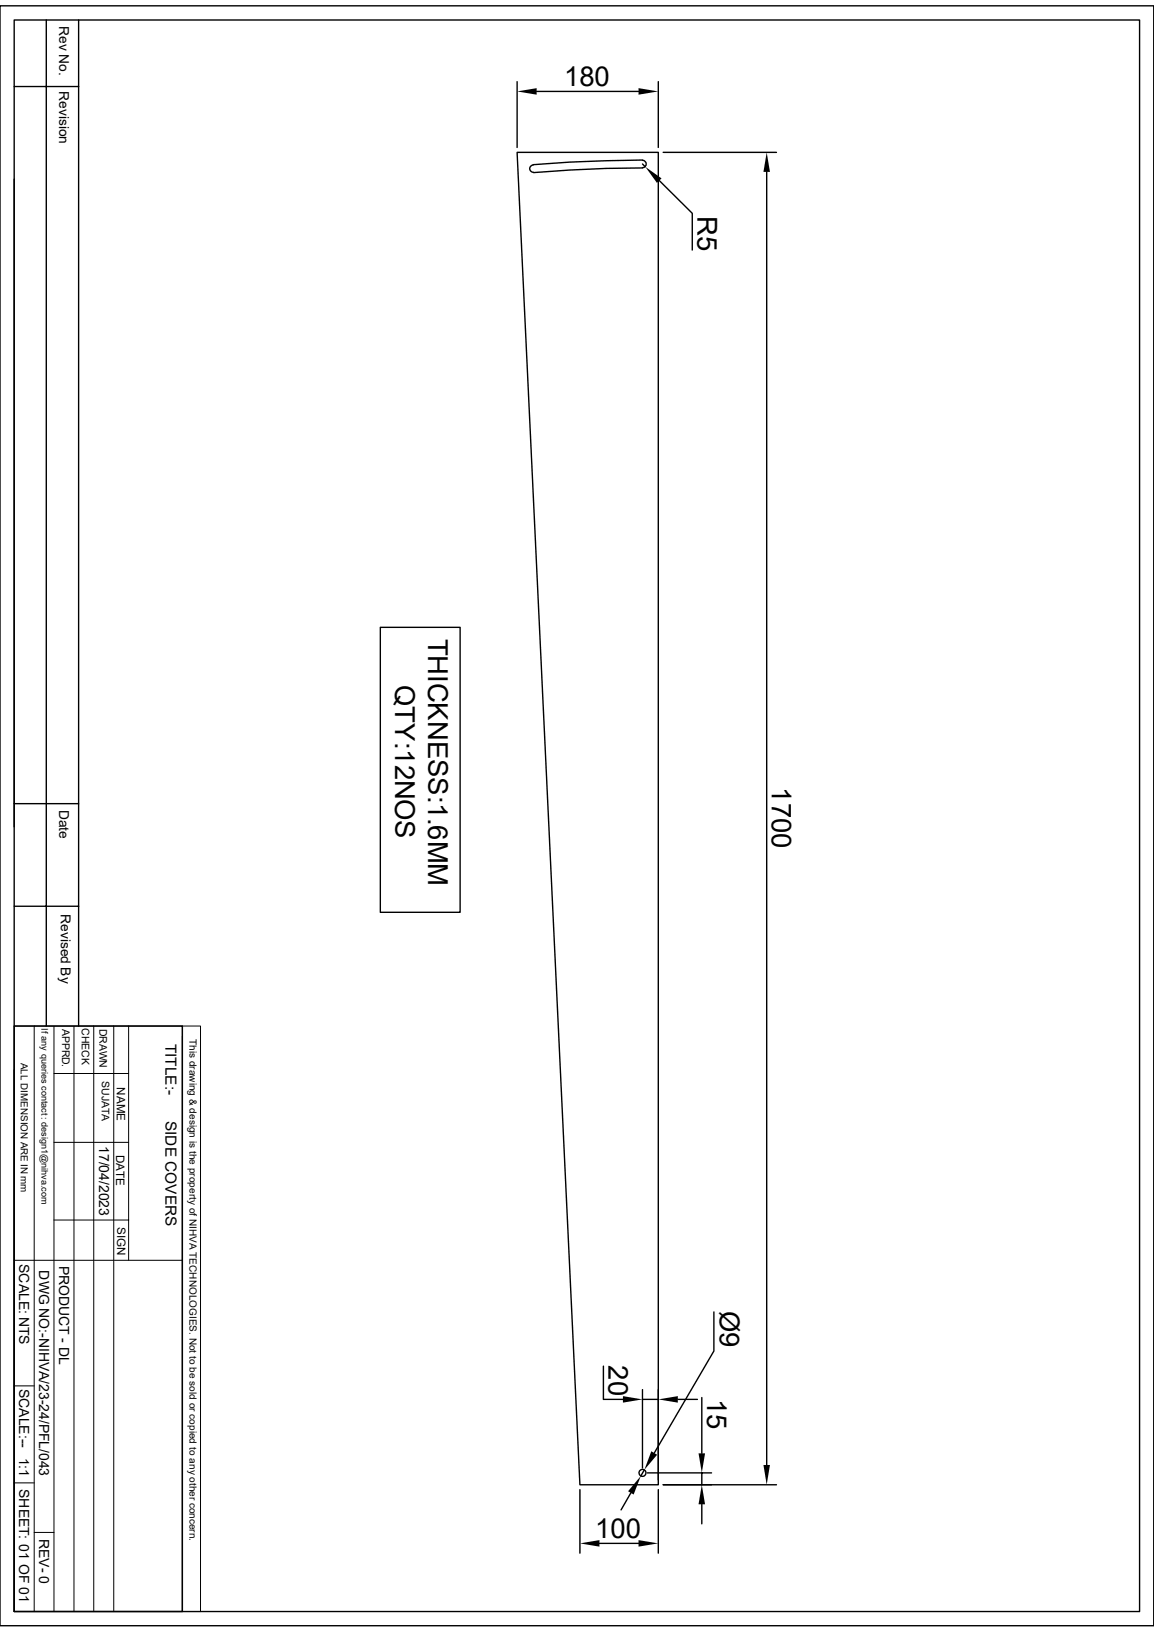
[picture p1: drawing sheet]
<svg xmlns="http://www.w3.org/2000/svg" width="210mm" height="297mm" viewBox="0 0 210 297" stroke-linecap="round" stroke-linejoin="round" font-family="sans-serif">
<g fill="none" stroke="#000" stroke-width=".25">
<path d="M0 1.1h210v294.8h-210zM2.6 3.6h204.8v289.7h-204.8zM2.6 15.7h11.7M8.4 3.6v183.1M14.3 3.6v183.1M94.1 14.9v11.9M97.7 16.6h18.5M119.8 14.9v11.9M2.6 32.6v117.9M94.1 27.7h25.7v242.5h-14.3zM97 30a.68 .68 0 0 0-.6 .7 .68 .68 0 0 0 .7 .7M116.9 29.2a.68 .68 0 0 1 .7 .6 .68 .68 0 0 1-.7 .7"/>
<path d="M116.9 29.1l-13.3 .4-6.6 .5M116.9 30.6h-6.6l-13.2 .8M116.9 29.8l.5 .6M120 32.9l6 5.9v6.7M120.7 27.7h20.6M139.5 31.3v235.3M69.2 114.2h14.5v51.8h-14.5zM2.6 146.3h11.7M2.6 164.9h11.7M2.6 186.7h30.6v106.6h-30.6zM2.6 194.8v98.5M129.9 238.8v7.1l-10.8 18.5"/>
<path d="M109.8 248.6v6.1h3.6M116.9 252.9v14.3M116.9 254.7h2.9M119.8 252.9v16.4M123.4 254.7h3.5M127.7 254.3v10.2M105.5 271.1v11.6M114.8 271.7l-1.8 3.1M117.3 267.5l-.7 1.1M117.8 268.1h11.7M119.8 271.1v11.6M127.7 268.1v2.1"/>
<path d="M127.7 273.8v3.5M141.3 270.2h-20.6M109.1 280.9h7.1"/>
<circle cx="116.9" cy="268" r=".64"/>
</g>
<g fill="none" stroke="#000" stroke-width=".18">
<path d="M2.6 186.7h30.6M6.2 186.7v106.6M9.8 195.4h13.6M9.8 186.7v106.6M13.5 186.7v106.6M17.1 186.7v106.6M20.7 186.7v106.6M23.4 186.7v42.7M33.2 186.7h3.3v106.6h-3.3zM33.2 188.6v104.7M9.8 207.9h13.6M2.6 229.4h30.6"/>
<path d="M9.8 222h13.6M2.6 252.2h3.6M2.6 269.9h3.6M6.2 278.9h3.6"/>
</g>
<g fill="#000">
<path d="M94.1 16.6l3.6-.6v1.2zM116.2 16l3.6 .6-3.6 .6zM117.4 30.4l3 2.1-.9 .8zM139.5 27.7l.6 3.6h-1.2zM113.4 254.1l3.5 .6-3.5 .6zM119.8 254.7l3.6-.6v1.2zM116.6 268.6l-1.3 3.4-1-.6zM118.5 264.1l1.1 .7-2.3 2.7zM127.7 270.2l.6 3.6h-1.2zM127.1 264.5h1.2l-.6 3.6zM138.9 266.6h1.2l-.6 3.6zM105.5 280.9l3.6-.6v1.2z"/>
<path d="M116.2 280.3l3.6 .6-3.6 .6z"/>
</g>
<g font-size="5">
<text x="102.7" y="15.7">180</text>
<text x="126.9" y="39.3" transform="rotate(90 126.9 39.3)">R5</text>
<text x="77.9" y="116.2" transform="rotate(90 77.9 116.2)">THICKNESS:1.6MM</text>
<text x="71.9" y="124.7" transform="rotate(90 71.9 124.7)">QTY:12NOS</text>
<text x="140.5" y="143.3" transform="rotate(90 140.5 143.3)">1700</text>
<text x="131" y="238.5" transform="rotate(90 131 238.5)">Ø9</text>
<text x="110.7" y="248.5" transform="rotate(90 110.7 248.5)">20</text>
<text x="128.7" y="254.7" transform="rotate(90 128.7 254.7)">15</text>
<text x="108.3" y="279.9">100</text>
</g>
<g font-size="2.8">
<text x="30.1" y="190" transform="rotate(90 30.1 190)">TITLE:-</text>
<text x="30.1" y="204" transform="rotate(90 30.1 204)">SIDE COVERS</text>
</g>
<g font-size="2.5">
<text x="10.8" y="4.7" transform="rotate(90 10.8 4.7)">Rev No.</text>
<text x="10.8" y="16.6" transform="rotate(90 10.8 16.6)">Revision</text>
<text x="10.8" y="147.4" transform="rotate(90 10.8 147.4)">Date</text>
<text x="11" y="166.3" transform="rotate(90 11 166.3)">Revised By</text>
<text x="18.1" y="208.6" transform="rotate(90 18.1 208.6)">17/04/2023</text>
<text x="3.5" y="230" transform="rotate(90 3.5 230)">SCALE: NTS</text>
<text x="7.2" y="231.2" transform="rotate(90 7.2 231.2)">DWG NO:-NIHVA/23-24/PFL/043</text>
<text x="10.8" y="230.3" transform="rotate(90 10.8 230.3)">PRODUCT - DL</text>
<text x="3.5" y="252.7" transform="rotate(90 3.5 252.7)">SCALE:--</text>
<text x="3.5" y="265.3" transform="rotate(90 3.5 265.3)">1:1</text>
<text x="3.5" y="271" transform="rotate(90 3.5 271)">SHEET: 01 OF 01</text>
<text x="7.2" y="280" transform="rotate(90 7.2 280)">REV- 0</text>
</g>
<g font-size="2.1">
<text x="21.3" y="197.9" transform="rotate(90 21.3 197.9)">NAME</text>
<text x="21.1" y="210.1" transform="rotate(90 21.1 210.1)">DATE</text>
<text x="21.3" y="223.3" transform="rotate(90 21.3 223.3)">SIGN</text>
</g>
<g font-size="1.9">
<text x="11.3" y="187.2" transform="rotate(90 11.3 187.2)">APPRD.</text>
<text x="14.9" y="187.1" transform="rotate(90 14.9 187.1)">CHECK</text>
<text x="18.1" y="187.2" transform="rotate(90 18.1 187.2)">DRAWN</text>
<text x="18.5" y="196.8" transform="rotate(90 18.5 196.8)">SUJATA</text>
</g>
<g font-size="1.8">
<text x="34.5" y="189.1" transform="rotate(90 34.5 189.1)">This drawing &amp; design is the property of NIHVA TECHNOLOGIES. Not to be sold or copied to any other concern.</text>
<text x="3.8" y="193.4" transform="rotate(90 3.8 193.4)">ALL DIMENSION ARE IN mm</text>
</g>
<text font-size="1.7" x="7.5" y="187.2" transform="rotate(90 7.5 187.2)">If any queries contact : design1@nihva.com</text>
</svg>
